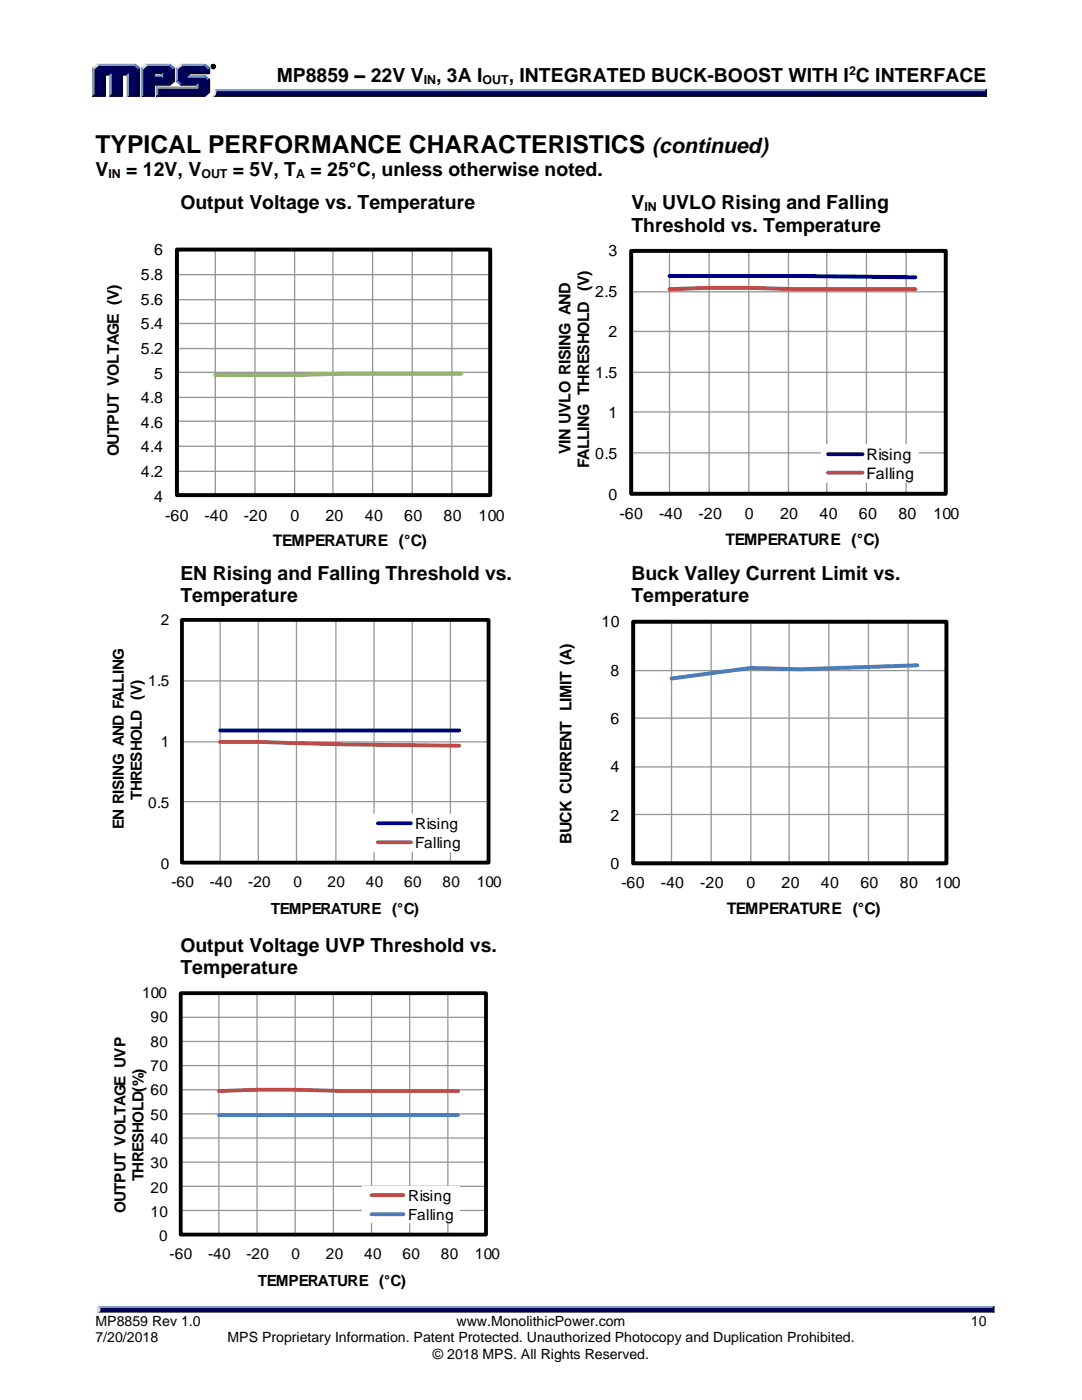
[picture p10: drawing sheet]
<svg xmlns="http://www.w3.org/2000/svg" width="216mm" height="279mm" viewBox="0 0 216 279" stroke-linecap="round" stroke-linejoin="round" font-family="sans-serif">
<g fill="#000" stroke="#000" stroke-width=".2">
<path d="M43 18.6h153.5l.4 .6h-154.4a.55 .55 0 0 0 .5-.6zM19.9 261.3h178.1l.4 .7h-178.9z"/>
<path d="M42.1 13.3a.45 .45 0 0 1 .9 0 .45 .45 0 0 1-.9 0zM42.2 13.2a.36 .36 0 0 0 .7 0 .36 .36 0 0 0-.7 0zM42.4 13.1h.4l-.2 .2 .2 .2-.3-.2-.1 .2zM42.5 13.1l.1 .2v-.1z"/>
</g>
<g fill="#7f99bf" stroke="#7f99bf" stroke-width=".2">
<path d="M19.5 260.7h178.9l-.4 .6h-178.1z"/>
<path d="M42.9 17.9h154l-.4 .7h-153.5z"/>
<path d="M30.8 15.1h1.4l.3 .3h-1.9z"/>
<path d="M36.1 12.8h4.8l-.2 .3h-4.4z"/>
<path d="M35.2 13.5l.2 .3v2.3l-.2 .2z"/>
<path d="M31.2 17.3h8v-.3l.3-.3v.9h-8z"/>
<path d="M31.2 17.3l.3 .3v1.4l-.3 .2z"/>
<path d="M37.8 15.1h3.1l-.2 .3h-3.2z"/>
<path d="M29.1 12.8h4.8l-.2 .3h-4.4z"/>
<path d="M28.2 13.5l.3 .3v5.2l-.3 .2z"/>
<path d="M32.2 14.7l.3-.2v.9l-.3-.3z"/>
<path d="M19.4 12.8h7.6l-.2 .3h-7.2z"/>
<path d="M18.5 13.5l.3 .3v5.2l-.3 .2z"/>
<path d="M22.2 14.7v4.3l-.3 .2v-4.2z"/>
<path d="M25.4 15l.2-.3v4.3l-.2 .2z"/>
</g>
<g fill="#000026" stroke="#000026" stroke-width=".2">
<path d="M198.4 260.7v1.3l-.4-.4v-.5z"/>
<path d="M196.9 17.9v1.3l-.4-.3v-.6z"/>
<path d="M36.3 16.7h3.2l-.3 .3h-3.1z"/>
<path d="M37.5 14.5h4.1v-.7l.2-.3v1.2h-4v.4l-.3 .3z"/>
<path d="M31.2 19.2l.3-.2h9.2l.9-.7v-2.3l.2-.2v2.6l-.9 .8z"/>
<path d="M30.6 16.7h3.1l.8-.6v-2.3l.3-.3v2.8l-.9 .7h-3.1v2.2h-2.6l.3-.2h2.1z"/>
<path d="M30.6 14.5h1.9l-.3 .2h-1.4v.4l-.2 .3z"/>
<path d="M27.6 13.8l.3-.3v5.7h-2.5l.2-.2h2z"/>
<path d="M20.8 14.7h1.4l-.3 .3h-.9v4.2h-2.5l.3-.2h2z"/>
<path d="M24.2 14.7h1.4l-.2 .3h-1v4.2h-2.5l.3-.2h2z"/>
</g>
<g fill="#000059" stroke="#000059" stroke-width=".2">
<path d="M19.9 261.1h178.1v.5h-178.1z"/>
<path d="M43.1 18.3h153.4v.6h-153.5z"/>
<path d="M18.8 13.8l.8-.7h7.2l.8 .7v5.2h-2v-4.3h-1.4v4.3h-2v-4.3h-1.4v4.3h-2z"/>
<path d="M28.5 13.8l.8-.7h2.2v1.4h-.9v.9h1.9v-.9h-1.3v-1.4h2.5l.8 .7v2.3l-.8 .6h-3.1v2.3h-2.1z"/>
<path d="M31.4 17.6h8v-.9h-3.1l-.9-.6v-2.3l.9-.7h4.4l.9 .7v.7h-4.1v.9h3.2l.9 .6v2.3l-.9 .7h-9.3z"/>
</g>
<g fill="#d9d9d9" stroke="#d9d9d9" stroke-width=".2">
<path d="M19.5 260.7l.4 .4v.5l-.4 .4z"/>
<path d="M42.9 17.9a.87 .87 0 0 1-.4 1.3h-.1l.5-.5z"/>
<path d="M35.2 13.5l.9-.7 .2 .3-.9 .7z"/>
<path d="M28.2 13.5l.9-.7 .2 .3-.8 .7z"/>
<path d="M18.5 13.5l.9-.7 .2 .3-.8 .7z"/>
</g>
<g fill="#195999" stroke="#195999" stroke-width=".2">
<path d="M35.2 16.3l.2-.2 .9 .6-.2 .3z"/>
<path d="M40.9 15.1l.9 .7-.2 .2-.9-.6z"/>
<path d="M33.9 12.8l.9 .7-.3 .3-.8-.7z"/>
<path d="M27 12.8l.9 .7-.3 .3-.8-.7z"/>
<path d="M40.9 12.8l.9 .7-.2 .3-.9-.7z"/>
</g>
<g fill="none" stroke="#969696" stroke-width=".26">
<path d="M35.3 49.8h62.5v49h-62.5M35.3 54.8h62.5M35.3 59.8h62.5M43 49.8v49M50.9 49.8v49M58.8 49.8v49M66.4 49.8v49M74.3 49.8v49M82.3 49.8v49M90.2 49.8v49M125.9 50.1h62.8v48.4M125.9 58.2h62.8"/>
<path d="M133.6 50.1v48.4M141.5 50.1v48.4M149.4 50.1v48.4M157.3 50.1v48.4M165 50.1v48.4M172.9 50.1v48.4M180.8 50.1v48.4M35.3 64.6h62.5M35.3 69.6h62.5M35.3 74.3h62.5M35.3 79.3h62.5M125.9 66.1h62.8"/>
<path d="M125.9 74.3h62.8M35.3 84.1h62.5M35.3 89.1h62.5M35.3 94.1h62.5M125.9 82.2h62.8M125.9 90.4h62.8"/>
</g>
<path d="M35.3 49.8h62.5v49h-62.5zM125.9 50.1h62.8v48.4h-62.8z" fill="none" stroke="#000" stroke-width=".79" stroke-linecap="butt"/>
<path d="M35.3 49.8v49h62.5M125.9 50.1v48.4h62.8" fill="none" stroke="#000" stroke-width=".26"/>
<path d="M92 74.6h-23.5l-9.7 .2h-15.8" fill="none" stroke="#98b954" stroke-width=".79"/>
<path d="M133.6 55.1h25.6l23.4 .2" fill="none" stroke="#000080" stroke-width=".79"/>
<path d="M133.6 57.7l7.9-.3h7.9l9.8 .3h23.4" fill="none" stroke="#be4b48" stroke-width=".79"/>
<path d="M163.8 88.7h19.5v7.6h-19.5z" fill-rule="evenodd" fill="#fff"/>
<path d="M165.2 90.6h6.9" fill="none" stroke="#000080" stroke-width=".79"/>
<path d="M165.2 94.3h6.9" fill="none" stroke="#be4b48" stroke-width=".79"/>
<path d="M36.3 123.7h61.2v48.5M36.3 135.9h61.2M43.9 123.7v48.5M51.5 123.7v48.5M59.2 123.7v48.5M67 123.7v48.5M74.6 123.7v48.5M82.3 123.7v48.5M89.9 123.7v48.5M36.3 148.1h61.2M36.3 160h61.2" fill="none" stroke="#969696" stroke-width=".25"/>
<path d="M36.3 123.7h61.2v48.5h-61.2z" fill="none" stroke="#000" stroke-width=".76" stroke-linecap="butt"/>
<path d="M36.3 123.7v48.5h61.2" fill="none" stroke="#000" stroke-width=".25"/>
<path d="M43.9 145.8h47.8" fill="none" stroke="#000080" stroke-width=".76"/>
<path d="M43.9 148.1h7.6l17.3 .5 22.9 .2" fill="none" stroke="#be4b48" stroke-width=".76"/>
<path d="M74 162.4h18.8v7.6h-18.8z" fill-rule="evenodd" fill="#fff"/>
<path d="M75.4 164.3h6.6" fill="none" stroke="#000080" stroke-width=".76"/>
<path d="M75.4 168.1h6.6M43.7 217.7l7.6-.2h7.6l9.6 .2h22.9" fill="none" stroke="#be4b48" stroke-width=".76"/>
<path d="M126.3 133.8h62.6M126.3 124.1h62.6v48.2M134 124.1v48.2M141.9 124.1v48.2M149.8 124.1v48.2M157.5 124.1v48.2M165.4 124.1v48.2M173.3 124.1v48.2M181.2 124.1v48.2M126.3 153.1h62.6M126.3 143.3h62.6M126.3 162.5h62.6" fill="none" stroke="#969696" stroke-width=".26"/>
<path d="M126.3 124.1h62.6v48.2h-62.6z" fill="none" stroke="#000" stroke-width=".79" stroke-linecap="butt"/>
<path d="M126.3 124.1v48.2h62.6" fill="none" stroke="#000" stroke-width=".26"/>
<path d="M183.1 132.8l-23.5 .8-9.8-.3-15.8 2.1" fill="none" stroke="#4a7ebb" stroke-width=".79"/>
<g fill="none" stroke="#969696" stroke-width=".25">
<path d="M36.1 198.2h60.9v48.2M43.7 198.2v48.2M51.3 198.2v48.2M58.9 198.2v48.2M66.5 198.2v48.2M74.1 198.2v48.2M81.7 198.2v48.2M89.4 198.2v48.2M36.1 203h60.9M36.1 207.8h60.9M36.1 212.7h60.9M36.1 217.5h60.9"/>
<path d="M36.1 222.3h60.9M36.1 227.1h60.9M36.1 231.9h60.9M36.1 236.8h60.9M36.1 241.6h60.9"/>
</g>
<path d="M36.1 198.2h60.9v48.2h-60.9z" fill="none" stroke="#000" stroke-width=".76" stroke-linecap="butt"/>
<path d="M36.1 198.2v48.2h60.9" fill="none" stroke="#000" stroke-width=".25"/>
<path d="M43.7 222.6h47.7" fill="none" stroke="#4a7ebb" stroke-width=".76"/>
<path d="M72.2 236.6h19.6v7.4h-19.6z" fill-rule="evenodd" fill="#fff"/>
<path d="M74.1 238.5h6.4" fill="none" stroke="#be4b48" stroke-width=".76"/>
<path d="M74.1 242.3h6.4" fill="none" stroke="#4a7ebb" stroke-width=".76"/>
<text font-size="4.9" x="19" y="30.5">TYPICAL PERFORMANCE CHARACTERISTICS</text>
<text font-size="4.2" x="130.1" y="30.5">(continued)</text>
<g font-size="3.9">
<text x="55.2" y="16.3">MP8859 – 22V V , 3A I</text>
<text x="101.5" y="16.3">, INTEGRATED BUCK-BOOST WITH I C INTERFACE</text>
<text x="19" y="35.2">V</text>
<text x="25.2" y="35.2">= 12V, V</text>
<text x="46.5" y="35.2">= 5V, T</text>
<text x="62" y="35.2">= 25°C, unless otherwise noted.</text>
<text x="36" y="41.8">Output Voltage vs. Temperature</text>
<text x="126" y="41.8">V</text>
<text x="132.1" y="41.8">UVLO Rising and Falling</text>
<text x="126" y="46.2">Threshold vs. Temperature</text>
<text x="36" y="115.8">EN Rising and Falling Threshold vs.</text>
<text x="126" y="115.8">Buck Valley Current Limit vs.</text>
<text x="36" y="120.2">Temperature</text>
<text x="126" y="120.2">Temperature</text>
<text x="36" y="190">Output Voltage UVP Threshold vs.</text>
<text x="36" y="194.5">Temperature</text>
</g>
<g font-size="3.2">
<text x="30.8" y="51">6</text>
<text x="121.4" y="51.1">3</text>
<text x="28.1" y="55.9">5.8</text>
<text x="118.8" y="59.2">2.5</text>
<text x="28.1" y="65.7">5.4</text>
<text x="28.1" y="60.8">5.6</text>
<text x="28.1" y="70.6">5.2</text>
<text x="121.4" y="67.3">2</text>
<text x="30.8" y="75.5">5</text>
<text x="118.8" y="75.4">1.5</text>
<text x="28.1" y="80.5">4.8</text>
<text x="121.4" y="83.5">1</text>
<text x="28.1" y="85.4">4.6</text>
<text x="23.7" y="91.1" transform="rotate(-90 23.7 91.1)">OUTPUT VOLTAGE (V)</text>
<text x="28.1" y="95.2">4.2</text>
<text x="28.1" y="90.3">4.4</text>
<text x="113.8" y="90.7" transform="rotate(-90 113.8 90.7)">VIN UVLO RISING AND</text>
<text x="117.5" y="93.3" transform="rotate(-90 117.5 93.3)">FALLING THRESHOLD (V)</text>
<text x="118.8" y="91.6">0.5</text>
<text x="172.9" y="91.8">Rising</text>
<text x="172.9" y="95.5">Falling</text>
<text x="30.8" y="100.1">4</text>
<text x="121.4" y="99.7">0</text>
<text x="33" y="103.9">-60</text>
<text x="40.8" y="103.9">-40</text>
<text x="48.7" y="103.9">-20</text>
<text x="57.9" y="103.9">0</text>
<text x="64.9" y="103.9">20</text>
<text x="72.8" y="103.9">40</text>
<text x="80.6" y="103.9">60</text>
<text x="88.5" y="103.9">80</text>
<text x="95.5" y="103.9">100</text>
<text x="123.6" y="103.5">-60</text>
<text x="131.5" y="103.5">-40</text>
<text x="139.4" y="103.5">-20</text>
<text x="148.7" y="103.5">0</text>
<text x="155.6" y="103.5">20</text>
<text x="163.5" y="103.5">40</text>
<text x="171.4" y="103.5">60</text>
<text x="179.3" y="103.5">80</text>
<text x="186.2" y="103.5">100</text>
<text x="54.4" y="109">TEMPERATURE (°C)</text>
<text x="144.8" y="108.8">TEMPERATURE (°C)</text>
<text x="120" y="125.1">10</text>
<text x="121.8" y="134.8">8</text>
<text x="121.8" y="144.5">6</text>
<text x="121.8" y="154.1">4</text>
<text x="121.8" y="163.8">2</text>
<text x="114" y="168.4" transform="rotate(-90 114 168.4)">BUCK CURRENT LIMIT (A)</text>
<text x="121.8" y="173.5">0</text>
<text x="124" y="177.3">-60</text>
<text x="131.8" y="177.3">-40</text>
<text x="139.7" y="177.3">-20</text>
<text x="149" y="177.3">0</text>
<text x="156" y="177.3">20</text>
<text x="163.8" y="177.3">40</text>
<text x="171.7" y="177.3">60</text>
<text x="179.5" y="177.3">80</text>
<text x="186.5" y="177.3">100</text>
<text x="145" y="182.4">TEMPERATURE (°C)</text>
</g>
<g font-size="3.1">
<text x="32.1" y="124.8">2</text>
<text x="29.6" y="136.9">1.5</text>
<text x="32.1" y="149.1">1</text>
<text x="28.3" y="159.6" transform="rotate(-90 28.3 159.6)">THRESHOLD (V)</text>
<text x="29.6" y="161.2">0.5</text>
<text x="24.7" y="165.5" transform="rotate(-90 24.7 165.5)">EN RISING AND FALLING</text>
<text x="82.9" y="165.5">Rising</text>
<text x="32.1" y="173.4">0</text>
<text x="82.9" y="169.2">Falling</text>
<text x="34.2" y="177">-60</text>
<text x="41.9" y="177">-40</text>
<text x="49.5" y="177">-20</text>
<text x="58.5" y="177">0</text>
<text x="65.4" y="177">20</text>
<text x="73" y="177">40</text>
<text x="80.7" y="177">60</text>
<text x="88.3" y="177">80</text>
<text x="95.1" y="177">100</text>
<text x="54.1" y="182.4">TEMPERATURE (°C)</text>
<text x="28.3" y="199.2">100</text>
<text x="30" y="208.9">80</text>
<text x="30" y="204.1">90</text>
<text x="30" y="213.8">70</text>
<text x="30" y="218.6">60</text>
<text x="30" y="223.5">50</text>
<text x="30" y="228.3">40</text>
<text x="30" y="233.2">30</text>
<text x="28.6" y="235.8" transform="rotate(-90 28.6 235.8)">THRESHOLD(%)</text>
<text x="30" y="238">20</text>
<text x="81.5" y="239.7">Rising</text>
<text x="25.1" y="242.2" transform="rotate(-90 25.1 242.2)">OUTPUT VOLTAGE UVP</text>
<text x="30" y="242.9">10</text>
<text x="81.5" y="243.4">Falling</text>
<text x="31.7" y="247.7">0</text>
<text x="33.9" y="251.3">-60</text>
<text x="41.5" y="251.3">-40</text>
<text x="49.2" y="251.3">-20</text>
<text x="58.2" y="251.3">0</text>
<text x="65" y="251.3">20</text>
<text x="72.7" y="251.3">40</text>
<text x="80.3" y="251.3">60</text>
<text x="88" y="251.3">80</text>
<text x="94.8" y="251.3">100</text>
<text x="51.5" y="256.6">TEMPERATURE (°C)</text>
</g>
<g font-size="2.8">
<text x="19" y="264.7">MP8859 Rev 1.0</text>
<text x="19" y="267.9">7/20/2018</text>
<text x="45.4" y="267.9">MPS Proprietary Information. Patent Protected. Unauthorized Photocopy and Duplication Prohibited.</text>
<text x="91.1" y="264.7">www.MonolithicPower.com</text>
<text x="193.7" y="264.7">10</text>
<text x="86.4" y="271.2">© 2018 MPS. All Rights Reserved.</text>
</g>
<g font-size="2.5">
<text x="84.5" y="16.7">IN</text>
<text x="96.3" y="16.7">OUT</text>
<text x="169.4" y="14.9">2</text>
<text x="21.6" y="35.5">IN</text>
<text x="40.2" y="35.5">OUT</text>
<text x="59.1" y="35.5">A</text>
<text x="128.6" y="42.1">IN</text>
</g>
</svg>
